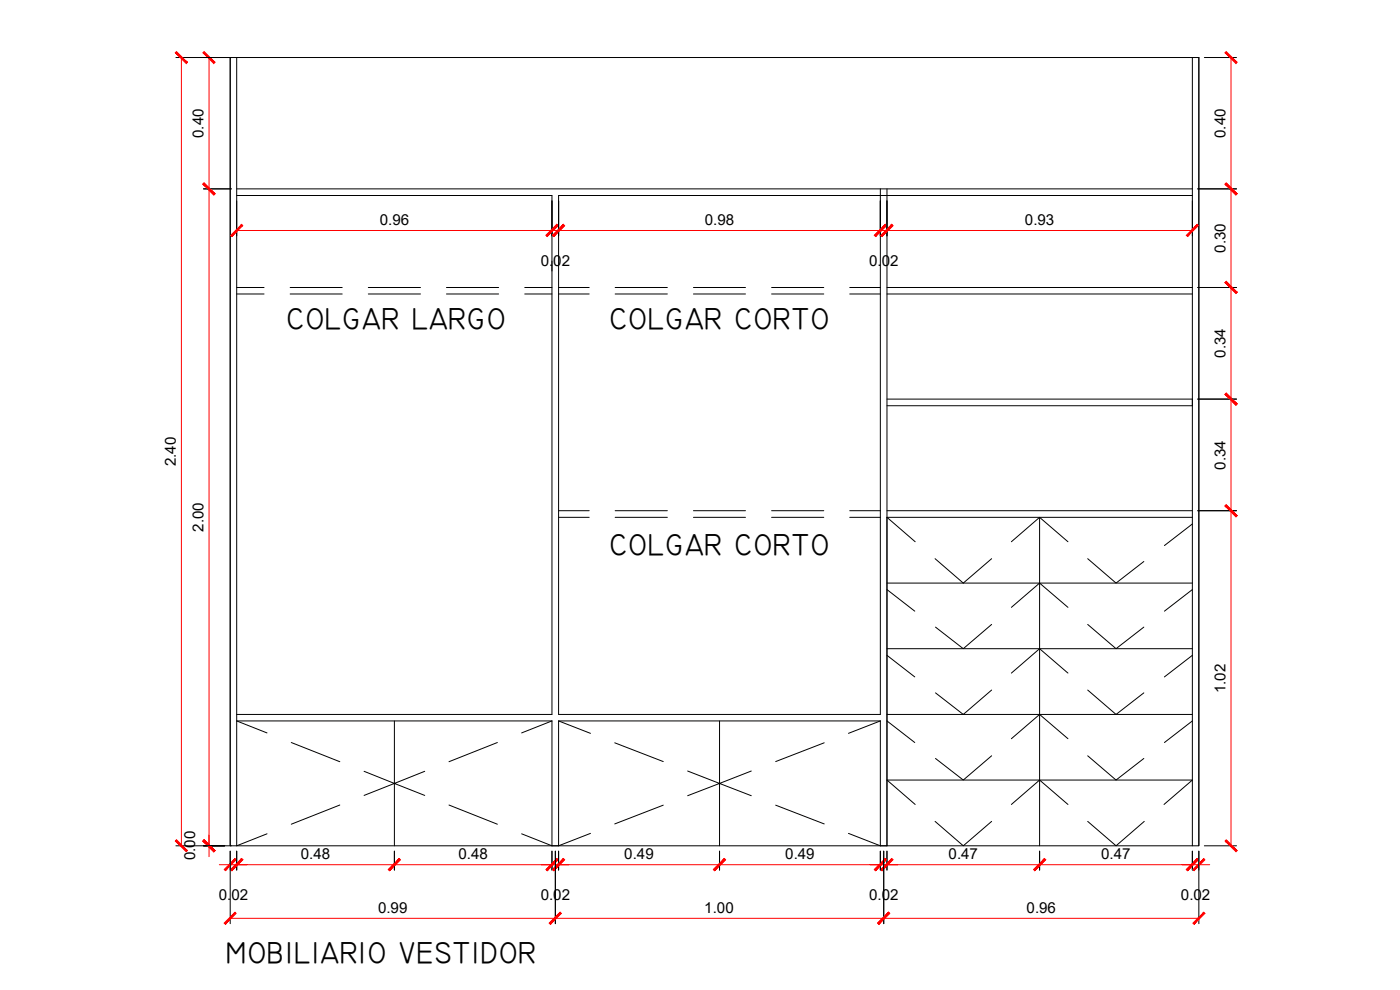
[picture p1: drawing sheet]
<svg xmlns="http://www.w3.org/2000/svg" width="420mm" height="297mm" viewBox="0 0 420 297" stroke-linecap="round" stroke-linejoin="round" font-family="sans-serif">
<!-- layer: VISTA -->
<path d="M69.1 17.3h290.7v236.5h-290.7z" fill="none" stroke="#000" stroke-width=".3"/>
<!-- layer: MUEBLES -->
<g fill="none" stroke="#000" stroke-width=".3">
<path d="M69.1 17.3v236.5M71 17.3v236.5M357.8 17.3v236.5M359.8 17.3v236.5M71 58.7h94.7v155.7h-94.7M71 56.7h286.8M264.2 56.7v157.7h-96.6v-155.7h190.2M266.2 56.7v197.1M266.2 88.2h91.6M266.2 86.3h91.6M266.2 119.7h91.6M266.2 121.7h91.6"/>
<path d="M266.2 153.2h91.6M266.2 155.2h91.6M312 155.2v98.6M266.2 174.9h91.6M266.2 194.6h91.6M71 216.3h94.7v37.5M118.4 216.3v37.5M215.9 216.3v37.5M266.2 214.4h91.6M266.2 234h91.6M167.6 253.8v-37.5h96.6v37.5"/>
</g>
<!-- layer: PROYECCION -->
<g fill="none" stroke="#000" stroke-width=".3">
<path d="M165.7 78.3v3M71 86.3h8.2M71 88.2h8.2M87.1 86.3h15.6M87.1 88.2h15.6M110.5 86.3h15.7M110.5 88.2h15.7M134 86.3h15.6M134 88.2h15.6M157.5 86.3h8.2M157.5 88.2h8.2M167.6 86.3h9.2"/>
<path d="M167.6 88.2h9.2M184.6 86.3h15.7M184.6 88.2h15.7M208.1 86.3h15.6M208.1 88.2h15.6M231.6 86.3h15.6M231.6 88.2h15.6M255 86.3h9.2M255 88.2h9.2M357.8 119.7v2M167.6 153.2h9.2M167.6 155.2h9.2"/>
<path d="M184.6 153.2h15.7M184.6 155.2h15.7M208.1 153.2h15.6M208.1 155.2h15.6M231.6 153.2h15.6M231.6 155.2h15.6M255 153.2h9.2M255 155.2h9.2M266.2 155.2l8.5 7.3M357.8 157.2l-8.3 6.5M266.2 176.9l8.3 6.5M280.6 167.6l8.5 7.3 8.5-7.3"/>
<path d="M303.5 162.5l8.5-7.3 8.5 7.3M326.4 167.6l8.5 7.3 8.4-6.4M357.8 176.9l-8.3 6.5M266.2 196.6l8.3 6.5M297.6 187.4l-8.5 7.2-8.3-6.4M303.5 182.2l8.5-7.3 8.5 7.3M326.4 187.4l8.5 7.2 8.4-6.4M357.8 196.6l-8.3 6.5M71 216.3l9.1 3.6M165.7 216.3l-9.2 3.6M167.6 216.3l9.6 3.7M264.2 216.3l-9.6 3.7"/>
<path d="M266.2 216.3l8.3 6.5M297.6 207l-8.5 7.4-8.3-6.5M303.5 202l8.5-7.4 8.5 7.4M326.4 207l8.5 7.4 8.4-6.5M357.8 216.3l-8.3 6.5M87.4 222.8l14.6 5.7M109.3 231.4l9.1 3.7-9.1 3.6M127.5 231.4l-9.1 3.7 9.1 3.6M149.3 222.8l-14.6 5.7M184.5 222.9l14.6 5.6M206.4 231.3l9.5 3.8-9.5 3.6M225.5 231.3l-9.6 3.8 9.6 3.6"/>
<path d="M247.4 222.9l-14.6 5.6M266.2 234l8.5 7.4M297.6 226.8l-8.5 7.2-8.3-6.4M303.5 221.6l8.5-7.2 8.5 7.2M326.4 226.8l8.5 7.2 8.4-6.4M357.8 234l-8.5 7.4M80.1 250.2l-9.1 3.6M102 241.5l-14.6 5.8M134.7 241.5l14.6 5.8M156.5 250.2l9.2 3.6M177.2 250l-9.6 3.8M199.1 241.6l-14.6 5.6"/>
<path d="M232.8 241.6l14.6 5.6M254.6 250l9.6 3.8M280.6 246.5l8.5 7.3 8.5-7.3M303.5 241.4l8.5-7.4 8.5 7.4M326.4 246.5l8.5 7.3 8.5-7.3"/>
</g>
<!-- layer: CC-Cotas 1.10 -->
<g fill="none" stroke="#000" stroke-width=".3">
<path d="M52.8 17.3h16.6M361.4 17.3h9.7M61.1 56.7h8.3M359.5 56.7h11.6M71 60.3v10.5M165.7 60.3v10.5M167.6 60.3v10.5M264.2 60.3v10.5M266.2 60.3v10.5M357.8 60.3v10.5M359.5 86.3h11.6M359.5 119.7h11.6"/>
<path d="M359.5 153.2h11.6M52.8 253.8h16.6M67.4 253.8h-6.3h6.3M69.1 255.4v21.7M71 255.4v5.7M118.4 255.4v5.7M165.7 253.8h1.9M165.7 255.4v5.7M166.7 255.4v21.7M167.6 255.4v5.7M215.9 255.4v5.7M264.2 253.8h2"/>
<path d="M264.2 255.4v5.7M265.2 255.4v21.7M266.2 255.4v5.7M312 255.4v5.7M357.8 255.4v5.7M359.8 255.4v21.7M361.4 253.8h9.7"/>
</g>
<path d="M54.4 17.3v236.5M62.7 17.3v236.5M369.4 17.3v236.5M71 69.2h286.8M62.7 250.5v6.5M65.8 259.4h297.3M69.1 275.5h290.7" fill="none" stroke="#f00" stroke-width=".3"/>
<!-- layer: 0 -->
<g fill="#f00" stroke="#f00" stroke-width=".3">
<path d="M60.9 252.3l3.3 3.3 .3-.4zM61.3 252l3.2 3.2-3.6-2.9z"/>
<path d="M61.3 252l-.4 .3 3.6 2.9zM60.9 252.3l3.6 2.9-.3 .4z"/>
<path d="M61.3 252l-.4 .3 3.6 2.9zM60.9 252.3l3.6 2.9-.3 .4z"/>
<path d="M60.9 55.2l3.3 3.3 .3-.3zM60.9 55.2l.4-.3 3.2 3.3z"/>
<path d="M61.3 54.9l-.4 .3 3.6 3zM60.9 55.2l3.6 3-.3 .3z"/>
<path d="M60.9 15.8l3.3 3.3 .3-.4zM60.9 15.8l.4-.3 3.2 3.2z"/>
<path d="M52.6 15.8l3.3 3.3 .3-.4zM52.6 15.8l.4-.3 3.2 3.2z"/>
<path d="M53 252l-.4 .3 3.6 2.9zM52.6 252.3l3.6 2.9-.3 .4z"/>
<path d="M67.3 260.9l.3 .3 2.9-3.6zM70.5 257.6l.4 .4-3.3 3.2z"/>
<path d="M72.5 257.6l-2.9 3.6 3.3-3.2zM72.5 257.6l-2.9 3.6-.3-.3z"/>
<path d="M163.9 260.9l.3 .3 2.9-3.6zM167.1 257.6l.4 .4-3.3 3.2z"/>
<path d="M169.1 257.6l-2.9 3.6 3.2-3.2zM169.1 257.6l-2.9 3.6-.4-.3z"/>
<path d="M262.4 260.9l.4 .3 2.9-3.6zM265.7 257.6l.3 .4-3.2 3.2z"/>
<path d="M267.6 257.6l-2.9 3.6 3.3-3.2zM267.6 257.6l-2.9 3.6-.3-.3z"/>
<path d="M267.6 257.6l-2.9 3.6 3.3-3.2zM267.6 257.6l-2.9 3.6-.3-.3z"/>
<path d="M310.2 260.9l.4 .3 2.9-3.6zM313.5 257.6l.3 .4-3.2 3.2z"/>
<path d="M313.5 257.6l-2.9 3.6 3.2-3.2zM313.5 257.6l-2.9 3.6-.4-.3z"/>
<path d="M356 260.9l.4 .3 2.9-3.6zM359.3 257.6l.3 .4-3.2 3.2z"/>
<path d="M356 260.9l.4 .3 2.9-3.6zM359.3 257.6l.3 .4-3.2 3.2z"/>
<path d="M361.3 257.6l-2.9 3.6 3.2-3.2zM361.3 257.6l-2.9 3.6-.4-.3z"/>
<path d="M72.5 257.6l-2.9 3.6 3.3-3.2zM72.5 257.6l-2.9 3.6-.3-.3z"/>
<path d="M116.5 260.9l.4 .3 2.9-3.6zM119.8 257.6l.3 .4-3.2 3.2z"/>
<path d="M119.8 257.6l-2.9 3.6 3.2-3.2zM119.8 257.6l-2.9 3.6-.4-.3z"/>
<path d="M163.9 260.9l.3 .3 2.9-3.6zM167.1 257.6l.4 .4-3.3 3.2z"/>
<path d="M169.1 257.6l-2.9 3.6 3.2-3.2zM169.1 257.6l-2.9 3.6-.4-.3z"/>
<path d="M214.1 260.9l.4 .3 2.9-3.6zM217.4 257.6l.3 .4-3.2 3.2z"/>
<path d="M217.4 257.6l-2.9 3.6 3.2-3.2zM217.4 257.6l-2.9 3.6-.4-.3z"/>
<path d="M262.4 260.9l.4 .3 2.9-3.6zM265.7 257.6l.3 .4-3.2 3.2z"/>
<path d="M70.5 273.7l-2.9 3.6 3.3-3.2zM70.5 273.7l-2.9 3.6-.3-.3z"/>
<path d="M164.8 277l.4 .3 2.9-3.6zM168.1 273.7l.3 .4-3.2 3.2z"/>
<path d="M168.1 273.7l-2.9 3.6 3.2-3.2zM168.1 273.7l-2.9 3.6-.4-.3z"/>
<path d="M263.4 277l.3 .3 3-3.6zM266.7 273.7l.3 .4-3.3 3.2z"/>
<path d="M266.7 273.7l-3 3.6 3.3-3.2zM266.7 273.7l-3 3.6-.3-.3z"/>
<path d="M358 277l.4 .3 2.9-3.6zM361.3 273.7l.3 .4-3.2 3.2z"/>
<path d="M368 252l-.3 .3 3.6 2.9zM367.7 252.3l3.6 2.9-.4 .4z"/>
<path d="M367.7 151.8l3.2 3.3 .4-.4zM367.7 151.8l.3-.3 3.3 3.2z"/>
<path d="M368 151.5l-.3 .3 3.6 2.9zM367.7 151.8l3.6 2.9-.4 .4z"/>
<path d="M367.7 118.3l3.2 3.3 .4-.4zM367.7 118.3l.3-.3 3.3 3.2z"/>
<path d="M368 118l-.3 .3 3.6 2.9zM367.7 118.3l3.6 2.9-.4 .4z"/>
<path d="M367.7 84.8l3.2 3.2 .4-.3zM367.7 84.8l.3-.4 3.3 3.3z"/>
<path d="M368 84.4l-.3 .4 3.6 2.9zM367.7 84.8l3.6 2.9-.4 .3z"/>
<path d="M367.7 55.2l3.2 3.3 .4-.3zM367.7 55.2l.3-.3 3.3 3.3z"/>
<path d="M368 54.9l-.3 .3 3.6 3zM367.7 55.2l3.6 3-.4 .3z"/>
<path d="M367.7 15.8l3.2 3.3 .4-.4zM367.7 15.8l.3-.3 3.3 3.2z"/>
<path d="M72.5 67.3l-2.9 3.6 3.3-3.2zM72.5 67.3l-2.9 3.6-.3-.3z"/>
<path d="M163.9 70.6l.3 .3 2.9-3.6zM167.1 67.3l.4 .4-3.3 3.2z"/>
<path d="M163.9 70.6l.3 .3 2.9-3.6zM167.1 67.3l.4 .4-3.3 3.2z"/>
<path d="M169.1 67.3l-2.9 3.6 3.2-3.2zM169.1 67.3l-2.9 3.6-.4-.3z"/>
<path d="M169.1 67.3l-2.9 3.6 3.2-3.2zM169.1 67.3l-2.9 3.6-.4-.3z"/>
<path d="M262.4 70.6l.4 .3 2.9-3.6zM265.7 67.3l.3 .4-3.2 3.2z"/>
<path d="M262.4 70.6l.4 .3 2.9-3.6zM265.7 67.3l.3 .4-3.2 3.2z"/>
<path d="M267.6 67.3l-2.9 3.6 3.3-3.2zM267.6 67.3l-2.9 3.6-.3-.3z"/>
<path d="M267.6 67.3l-2.9 3.6 3.3-3.2zM267.6 67.3l-2.9 3.6-.3-.3z"/>
<path d="M356 70.6l.4 .3 2.9-3.6zM359.3 67.3l.3 .4-3.2 3.2z"/>
</g>
<g font-size="9.2">
<text x="86" y="98.8">COLGAR LARGO</text>
<text x="182.9" y="98.8">COLGAR CORTO</text>
<text x="182.9" y="166.4">COLGAR CORTO</text>
<text x="67.7" y="288.9">MOBILIARIO VESTIDOR</text>
</g>
<g font-size="4.5">
<text x="61" y="41.4" transform="rotate(-90 61 41.4)">0.40</text>
<text x="367.8" y="41.4" transform="rotate(-90 367.8 41.4)">0.40</text>
<text x="114" y="67.5">0.96</text>
<text x="211.5" y="67.5">0.98</text>
<text x="307.6" y="67.5">0.93</text>
<text x="367.7" y="75.8" transform="rotate(-90 367.7 75.8)">0.30</text>
<text x="162.3" y="79.8">0.02</text>
<text x="260.8" y="79.8">0.02</text>
<text x="367.7" y="107.4" transform="rotate(-90 367.7 107.4)">0.34</text>
<text x="52.7" y="139.9" transform="rotate(-90 52.7 139.9)">2.40</text>
<text x="367.7" y="140.9" transform="rotate(-90 367.7 140.9)">0.34</text>
<text x="61" y="159.6" transform="rotate(-90 61 159.6)">2.00</text>
<text x="367.8" y="208.1" transform="rotate(-90 367.8 208.1)">1.02</text>
<text x="90.3" y="257.8">0.48</text>
<text x="137.6" y="257.8">0.48</text>
<text x="187.4" y="257.8">0.49</text>
<text x="235.7" y="257.8">0.49</text>
<text x="284.7" y="257.8">0.47</text>
<text x="330.5" y="257.8">0.47</text>
<text x="58.6" y="258.2" transform="rotate(-90 58.6 258.2)">0.00</text>
<text x="65.7" y="270.1">0.02</text>
<text x="113.5" y="273.8">0.99</text>
<text x="162.3" y="270.1">0.02</text>
<text x="211.4" y="273.8">1.00</text>
<text x="260.8" y="270.1">0.02</text>
<text x="308.1" y="273.8">0.96</text>
<text x="354.4" y="270.1">0.02</text>
</g>
</svg>
